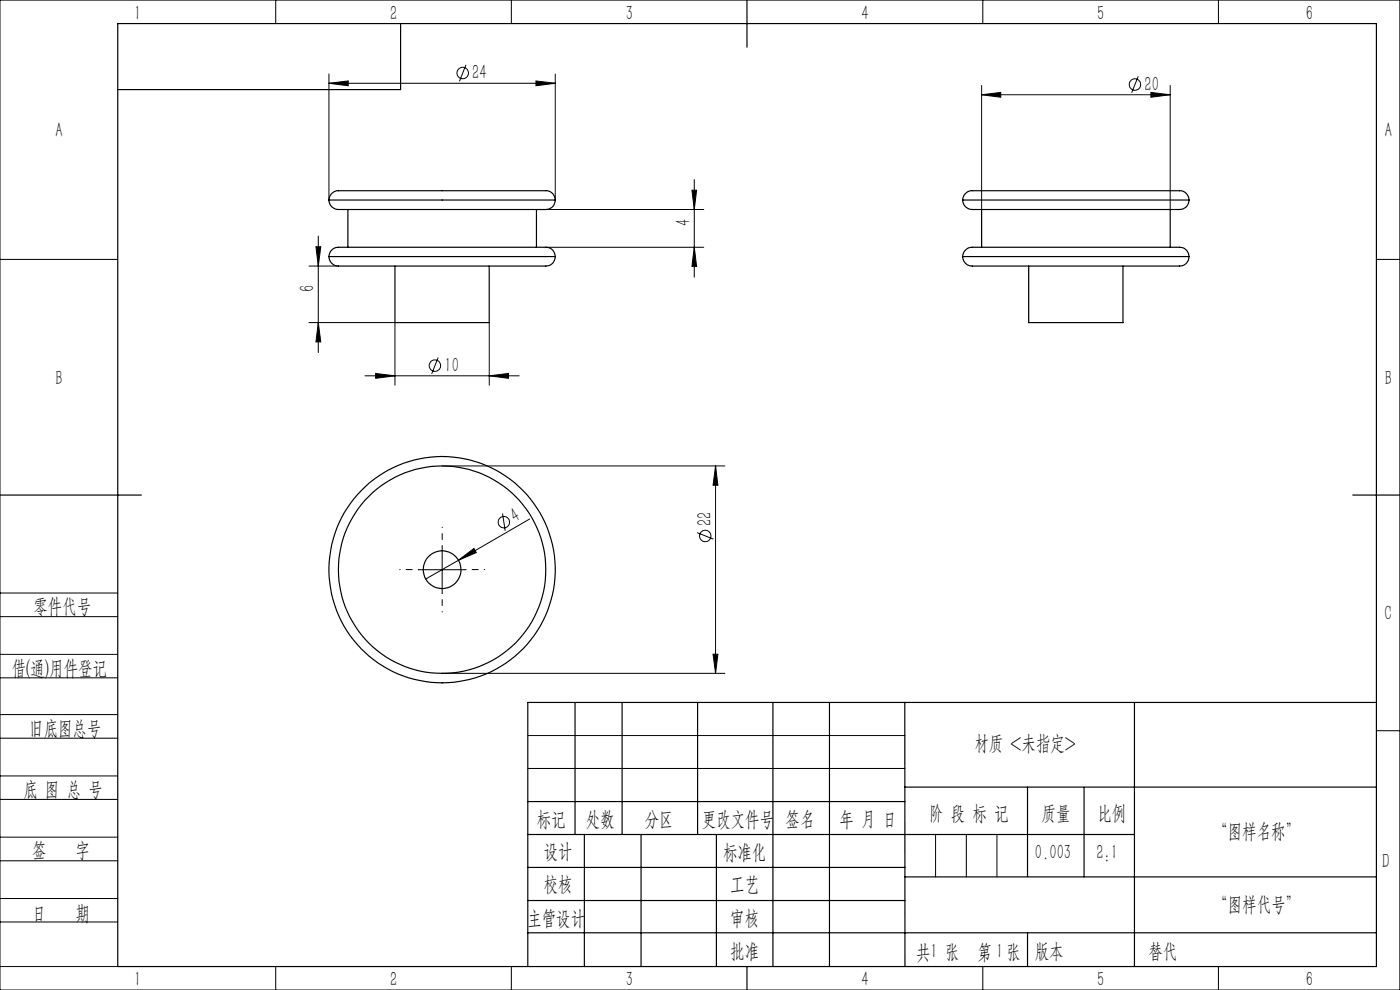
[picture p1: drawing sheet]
<svg xmlns="http://www.w3.org/2000/svg" width="297mm" height="210mm" viewBox="0 0 297 210" stroke-linecap="round" stroke-linejoin="round" font-family="sans-serif">
<g fill="none" stroke="#000" stroke-width=".25">
<path d="M25 5h267v200h-267zM85 5v14h-60M158.5 0v10M69.8 54.4a2.21 2.21 0 0 1 2.7-2h38.4a21.4 21.4 0 0 1 5.9 .3l.7 .7 .3 1M69.8 42.4a2.21 2.21 0 0 1 2.7-1.9h43a1.98 1.98 0 0 1 2.3 1.9M69.8 54.4a2.21 2.21 0 0 0 2.7 2h38.4a21.4 21.4 0 0 0 5.9-.2l.7-.8 .3-1M69.8 42.4a2.21 2.21 0 0 0 2.7 2h43a2.04 2.04 0 0 0 2.3-2M69.8 54.4h48M69.8 42.4h48M73.8 44.4v8M83.8 56.4v12h20v-12M113.8 44.4v8"/>
<path d="M204.2 54.4a2.21 2.21 0 0 1 2.8-2h38.3a21.4 21.4 0 0 1 5.9 .3l.8 .7 .2 1M204.2 42.4a2.21 2.21 0 0 1 2.8-1.9h43a1.98 1.98 0 0 1 2.2 1.9M204.2 54.4a2.21 2.21 0 0 0 2.8 2h38.3a21.4 21.4 0 0 0 5.9-.2l.8-.8 .2-1M204.2 42.4a2.21 2.21 0 0 0 2.8 2h43a2.04 2.04 0 0 0 2.2-2M204.2 54.4h48M204.2 42.4h48M208.2 44.4v8M218.2 56.4v12h20v-12M248.2 44.4v8M0 105h30M287 105h10M122 149v28"/>
<path d="M132 149v28M148 149v28M164 149v56M176 149v56M191.9 149l.1 56M240.7 149v56M292 149h-180v56M112 177h128.7M112 170h80M124 177v28M136 177v28M152 177v28"/>
<path d="M191.9 167h100.1M218 167v18.9M230 167v19M112 197.9h180M112 184h80M112 191h80M192 186h100M218 197.9v7.1M158.5 205v5"/>
<circle cx="93.8" cy="120.8" r="4"/>
<circle cx="93.8" cy="120.8" r="24"/>
<circle cx="93.8" cy="120.8" r="22"/>
</g>
<g fill="none" stroke="#000" stroke-width=".21">
<path d="M0 0h297v210h-297zM58.5 0v5M69.8 17.7l4.1-.5v1zM69.8 15.7v26.7M69.8 17.7h48M98.8 13.7l-1.3 3.5M108.5 0v5M113.7 17.2l4.1 .5-4.1 .5zM117.8 15.7v26.7M208.2 18.1v26.3M208.5 0v5M241.5 16.2l-1.4 3.5"/>
<path d="M244.2 19.6l4 .5-4 .5zM248.2 18.1v26.3M258.5 0v5M147.3 38.1v20.7M208.2 20.1l4.1-.5v1zM208.2 20.1h40M0 55h25M65.5 56.4h6.3M67 52.3h1.1l-.6 4.1zM67.5 50.1v24.7M113.8 44.4h35.5M115.8 52.4h33.5"/>
<path d="M146.8 40.3h1l-.5 4.1zM147.3 52.4l.5 4.1h-1zM292 55h5M65.5 68.4h18.3v13.3M67.5 68.4l.6 4.1h-1.1zM77.4 79.7h32.7M79.7 79.2l4.1 .5-4.1 .5zM93 75.8l-1.4 3.5M103.8 79.7l4.1-.5v1zM103.8 68.4v13.3M93.8 98.8h60M151.8 98.8l.5 4.1h-1z"/>
<path d="M151.8 98.8v44M93.8 115.8v10M97.3 118.8l3.2-2.5 .5 .9zM97.3 118.8l-7 4M106.6 108.9l.6 3.7M112.4 110.1l-15.1 8.7M147.9 113l3.4 1.4M0 138.8h25M0 125.8h25M0 130.8h25M88.8 120.9h10M151.3 138.8h1l-.5 4z"/>
<path d="M0 143.8h25M0 156.6h25M0 151.6h25M93.8 142.8h60M112 156h80M292 155h5M0 169.6h25M0 164.6h25M0 177.6h25M112 163h80M198.5 177v9M205 177v9"/>
<path d="M211.5 177v9M0 182.6h25M0 190.6h25M0 195.6h25M0 205h25M58.5 205v5M108.5 205v5M208.5 205v5M258.5 205v5"/>
<circle cx="98.2" cy="15.5" r="1.21"/>
<circle cx="240.8" cy="17.9" r="1.2"/>
<circle cx="92.3" cy="77.5" r="1.21"/>
<circle cx="106.9" cy="110.8" r="1.21"/>
<circle cx="149.6" cy="113.7" r="1.22"/>
</g>
<path d="M93.8 115.8v-4M88.8 120.8h-4M93.8 125.8v4M98.8 120.8h4" fill="none" stroke="#000" stroke-width=".21" stroke-dasharray="30.5 1.3 1.3 1.3" stroke-dashoffset="30.4"/>
<g fill="#000">
<path d="M97.3 118.8l3.2-2.5 .5 .9z"/>
<path d="M69.8 17.7l4.1-.5v1zM113.7 17.2l4.1 .5-4.1 .5zM208.2 20.1l4.1-.5v1zM244.2 19.6l4 .5-4 .5z"/>
<path d="M67 52.3h1.1l-.6 4.1zM67.5 68.4l.6 4.1h-1.1zM151.8 98.8l.5 4.1h-1zM151.3 138.8h1l-.5 4z"/>
<path d="M147.3 52.4l.5 4.1h-1zM146.8 40.3h1l-.5 4.1z"/>
<path d="M103.8 79.7l4.1-.5v1zM79.7 79.2l4.1 .5-4.1 .5z"/>
</g>
<g font-size="4.4">
<text x="28.5" y="4.1">1</text>
<text x="82.7" y="4.1">2</text>
<text x="132.7" y="4.1">3</text>
<text x="182.7" y="4.1">4</text>
<text x="232.7" y="4.1">5</text>
<text x="277" y="4.1">6</text>
<text x="100.2" y="16.8">24</text>
<text x="242.8" y="19.2">20</text>
<text x="11.7" y="29.1">A</text>
<text x="293.8" y="29.1">A</text>
<text x="146.4" y="48" transform="rotate(-90 146.4 48)">4</text>
<text x="66.7" y="61.9" transform="rotate(-90 66.7 61.9)">6</text>
<text x="11.7" y="81.6">B</text>
<text x="94.3" y="78.8">10</text>
<text x="293.8" y="81.6">B</text>
<text x="109.3" y="110.9" transform="rotate(-30 109.3 110.9)">4</text>
<text x="150.9" y="111.7" transform="rotate(-90 150.9 111.7)">22</text>
<text x="7.1" y="130.1">零件代号</text>
<text x="293.7" y="131.6">C</text>
<text x="2.5" y="143.2">借(通)用件登记</text>
<text x="6.2" y="155.8">旧底图总号</text>
<text x="206.7" y="159.1">材质 &lt;未指定&gt;</text>
<text x="5" y="168.9">底 图 总 号</text>
<text x="197.1" y="173.8">阶 段 标 记</text>
<text x="221" y="173.8">质量</text>
<text x="232.8" y="173.8">比例</text>
<text x="113.9" y="175.2">标记</text>
<text x="124.3" y="175.2">处数</text>
<text x="136.8" y="175.2">分区</text>
<text x="148.9" y="175.2">更改文件号</text>
<text x="166.7" y="175.2">签名</text>
<text x="178.1" y="175.2">年 月 日</text>
<text x="257.4" y="177.8">“图样名称”</text>
<text x="6.8" y="181.9">签</text>
<text x="16" y="181.9">字</text>
<text x="115.3" y="182.1">设计</text>
<text x="153.4" y="182.2">标准化</text>
<text x="219.6" y="182.1">0.003</text>
<text x="232.6" y="182.1">2:1</text>
<text x="293.2" y="184.1">D</text>
<text x="115.3" y="189">校核</text>
<text x="154.9" y="189">工艺</text>
<text x="6.8" y="195.2">日</text>
<text x="16" y="195.2">期</text>
<text x="111.9" y="196.2">主管设计</text>
<text x="154.9" y="196.2">审核</text>
<text x="257.4" y="193.2">“图样代号”</text>
<text x="154.9" y="203.1">批准</text>
<text x="194.4" y="203.4">共 张</text>
<text x="197.4" y="203.1">1</text>
<text x="207.4" y="203.4">第 张</text>
<text x="211.3" y="203.1">1</text>
<text x="219.5" y="203.1">版本</text>
<text x="243.6" y="203.1">替代</text>
<text x="28.5" y="209.1">1</text>
<text x="82.7" y="209.1">2</text>
<text x="132.7" y="209.1">3</text>
<text x="182.7" y="209.1">4</text>
<text x="232.7" y="209.1">5</text>
<text x="277" y="209.1">6</text>
</g>
</svg>
